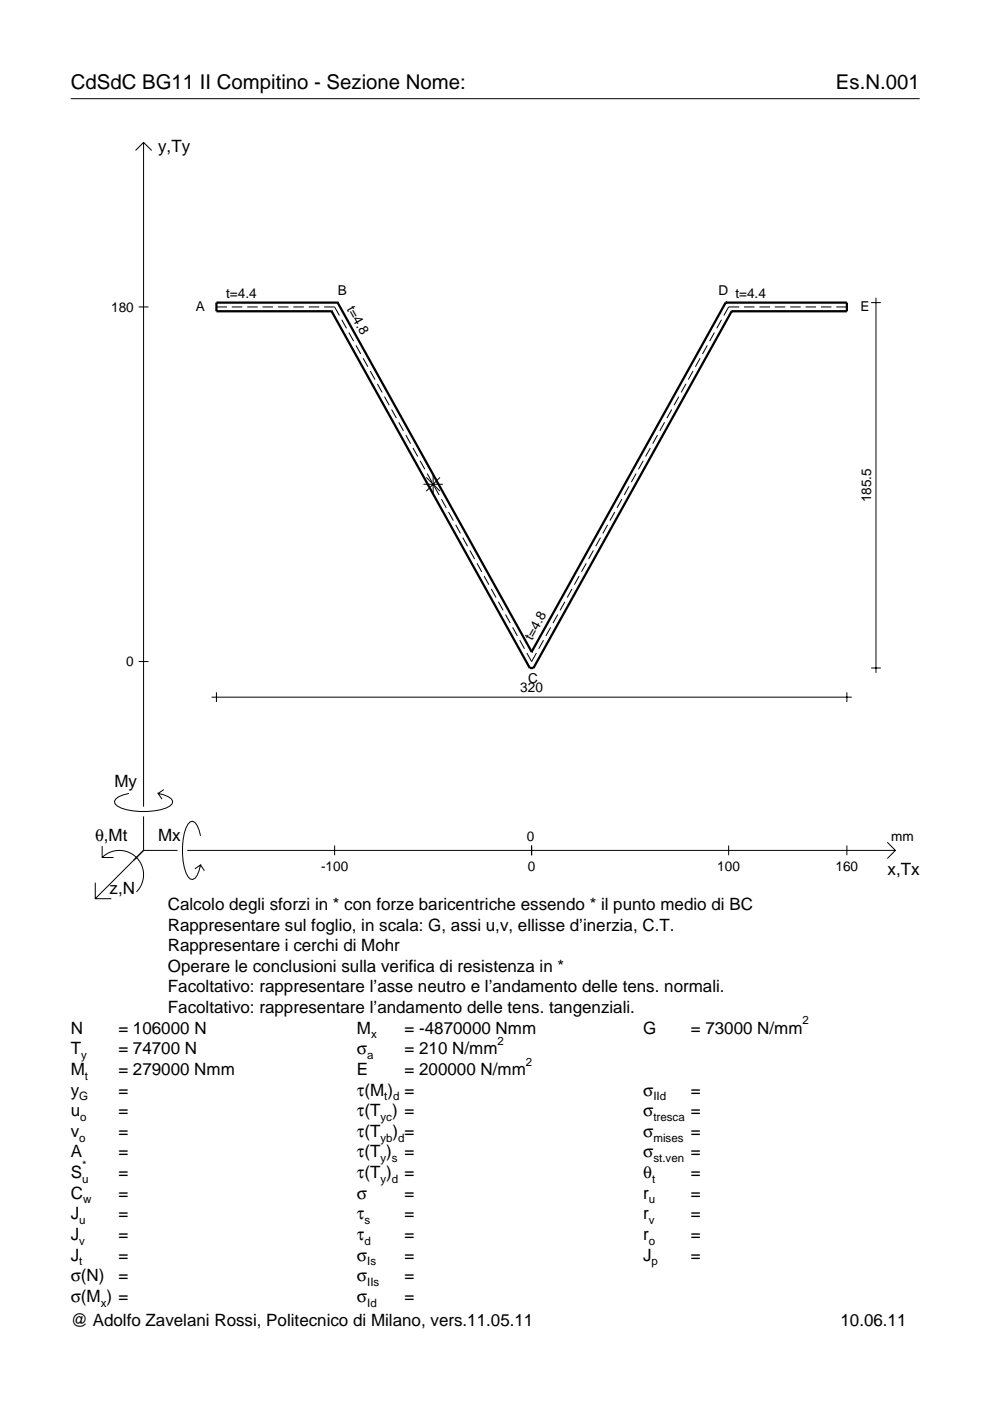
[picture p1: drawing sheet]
<svg xmlns="http://www.w3.org/2000/svg" width="210mm" height="297mm" viewBox="0 0 210 297" stroke-linecap="round" stroke-linejoin="round" font-family="sans-serif">
<g fill="none" stroke="#000" stroke-width=".21">
<path d="M15 20.9h180M28.7 31.9l1.7-1.7 1.8 1.7M30.4 30.2v140.8M29.4 65.1h2.1M45.9 65.1h2.2M49.1 65.1h2.3M52.4 65.1h2.2M55.7 65.1h2.2M58.9 65.1h2.3M62.2 65.1h2.2M65.5 65.1h2.2M68.7 65.1h2.2l1.1 1.8"/>
<path d="M72.5 67.8l1 1.8M74 70.5l1 1.8M75.5 73.2l1 1.9M77 76l1 1.8M78.5 78.7l1 1.8M146.9 78.7l-1 1.8M148.4 76l-1 1.8M150 73.2l-1.1 1.9M151.5 70.5l-1 1.8M153 67.8l-1 1.8M156.7 65.1h-2.2l-1 1.8M157.8 65.1h2.2"/>
<path d="M161 65.1h2.2M164.3 65.1h2.2M167.5 65.1h2.3M170.8 65.1h2.2M174.1 65.1h2.2M177.3 65.1h2.3M184.7 64.2h2.1M185.7 63.1v79.6M80 81.4l1 1.8M81.5 84.1l1 1.8M83 86.8l1 1.8M84.5 89.5l1 1.9"/>
<path d="M86 92.3l1.1 1.8M87.6 95l1 1.8M89.1 97.7l1 1.8M136.4 97.7l-1 1.8M137.9 95l-1 1.8M139.4 92.3l-1 1.8M140.9 89.5l-1 1.9M142.4 86.8l-1 1.8M143.9 84.1l-1 1.8M145.4 81.4l-1 1.8M89.8 102.7h4.1M90.4 101.2l2.9 2.9"/>
<path d="M90.6 100.4l1 1.8M91.8 100.6v4.1M92.1 103.1l1 1.8M93.3 101.2l-2.9 2.9M93.6 105.8l1 1.9M95.1 108.6l1 1.8M96.6 111.3l1 1.8M98.1 114l1 1.8M99.6 116.7l1 1.8M101.1 119.4l1 1.8M124.3 119.4l-1 1.8M125.8 116.7l-1 1.8"/>
<path d="M127.3 114l-1 1.8M128.8 111.3l-1 1.8M130.3 108.6l-1 1.8M131.8 105.8l-1 1.9M133.4 103.1l-1.1 1.8M134.9 100.4l-1 1.8M102.6 122.1l1.1 1.9M104.2 124.9l1 1.8M105.7 127.6l1 1.8M107.2 130.3l1 1.8M108.7 133l1 1.8M110.2 135.7l1 1.9"/>
<path d="M111.7 138.5l1 1.8 1-1.8M115.2 135.7l-1 1.9M116.7 133l-1 1.8M118.3 130.3l-1.1 1.8M119.8 127.6l-1 1.8M121.3 124.9l-1 1.8M122.8 122.1l-1 1.9M29.4 140.3h2.1M44.9 147.8h135.7M45.9 146.8v2M179.6 146.8v2M184.7 141.6h2.1"/>
<path d="M21.7 179.4v2.4h2.4M27.3 168.2a3.6 3.6 0 0 0-3 1.7l.1 .5a5.6 5.6 0 0 0 3.8 1.5 13.4 13.4 0 0 0 7.8-1l.5-.5 .1-.5a3.6 3.6 0 0 0-3.1-1.7l.8 1.2M30.4 173.1v7.2M34.7 167.4l-1.2 .8M42.5 177.2a3.6 3.6 0 0 0-1.7-3.1l-.5 .2a5.7 5.7 0 0 0-1.5 3.7 13.3 13.3 0 0 0 1 7.9l.5 .5 .5 .1a3.6 3.6 0 0 0 1.7-3.1l-1.2 .8M70.9 179.3v2M112.7 179.3v2M154.5 179.3v2M179.6 179.3v2M188.1 178.6l1.7 1.7-1.7 1.7M20.2 187.2v3.3h3.4M21.7 181.8a5.1 5.1 0 0 1 7.2 0 5.1 5.1 0 0 1 0 7.3"/>
<path d="M30.4 180.3l-10.2 10.2M30.4 180.3h7.2M39.7 180.3h150.1M42.5 183.4l.8 1.2"/>
</g>
<path d="M70.3 66h.1M70.3 66l42 75.6h.8l42-75.6M71.6 64.2h.1M71.6 64.2h-25.7v1.8h24.4M71.6 64.2l41.1 74M153.9 64.2h.1M153.9 64.2h25.7v1.8h-24.5M153.9 64.2l-41.2 74M155.1 66h.1M112.7 138.2h.1" fill="none" stroke="#000" stroke-width=".48"/>
<g font-size="4.3">
<text x="15" y="18.9">CdSdC BG11 II Compitino - Sezione Nome:</text>
<text x="177.2" y="18.9">Es.N.001</text>
</g>
<g font-size="3.6">
<text x="33.5" y="32.3">y,Ty</text>
<text x="24.3" y="166.9">My</text>
<text x="20.1" y="178.2">θ,Mt</text>
<text x="33.5" y="178.2">Mx</text>
<text x="188.2" y="185.5">x,Tx</text>
<text x="23.2" y="189.6">z,N</text>
<text x="35.6" y="192.9">Calcolo degli sforzi in * con forze baricentriche essendo * il punto medio di BC</text>
<text x="35.6" y="197.3">Rappresentare sul foglio, in scala: G, assi u,v, ellisse d’inerzia, C.T.</text>
<text x="35.6" y="201.7">Rappresentare i cerchi di Mohr</text>
<text x="35.6" y="206">Operare le conclusioni sulla verifica di resistenza in *</text>
<text x="35.6" y="210.4">Facoltativo: rappresentare l’asse neutro e l’andamento delle tens. normali.</text>
<text x="35.6" y="214.8">Facoltativo: rappresentare l’andamento delle tens. tangenziali.</text>
<text x="15" y="219.2">N</text>
<text x="25.1" y="219.2">= 106000 N</text>
<text x="75.7" y="219.2">M</text>
<text x="85.8" y="219.2">= -4870000 Nmm</text>
<text x="136.4" y="219.2">G</text>
<text x="146.5" y="219.2">= 73000 N/mm</text>
<text x="15" y="227.9">M</text>
<text x="15" y="223.5">T</text>
<text x="25.1" y="223.5">= 74700 N</text>
<text x="25.1" y="227.9">= 279000 Nmm</text>
<text x="75.7" y="223.5">σ</text>
<text x="75.7" y="227.9">E</text>
<text x="85.8" y="223.5">= 210 N/mm</text>
<text x="85.8" y="227.9">= 200000 N/mm</text>
<text x="15" y="232.3">y</text>
<text x="25.1" y="232.3">=</text>
<text x="75.7" y="232.3">τ(M ) =</text>
<text x="136.4" y="232.3">σ</text>
<text x="146.5" y="232.3">=</text>
<text x="15" y="236.7">u</text>
<text x="25.1" y="236.7">=</text>
<text x="75.7" y="236.7">τ(T ) =</text>
<text x="136.4" y="236.7">σ</text>
<text x="146.5" y="236.7">=</text>
<text x="15" y="241">v</text>
<text x="15" y="245.4">A</text>
<text x="25.1" y="241">=</text>
<text x="25.1" y="245.4">=</text>
<text x="75.7" y="245.4">τ(T )</text>
<text x="75.7" y="241">τ(T</text>
<text x="83.3" y="241">) =</text>
<text x="85.8" y="245.4">=</text>
<text x="136.4" y="241">σ</text>
<text x="136.4" y="245.4">σ</text>
<text x="146.5" y="241">=</text>
<text x="146.5" y="245.4">=</text>
<text x="15" y="249.8">S</text>
<text x="25.1" y="249.8">=</text>
<text x="75.7" y="249.8">τ(T )</text>
<text x="85.8" y="249.8">=</text>
<text x="136.4" y="249.8">θ</text>
<text x="146.5" y="249.8">=</text>
<text x="15" y="254.2">C</text>
<text x="25.1" y="254.2">=</text>
<text x="75.7" y="254.2">σ</text>
<text x="85.8" y="254.2">=</text>
<text x="136.4" y="254.2">r</text>
<text x="146.5" y="254.2">=</text>
<text x="15" y="258.5">J</text>
<text x="15" y="262.9">J</text>
<text x="25.1" y="258.5">=</text>
<text x="25.1" y="262.9">=</text>
<text x="75.7" y="258.5">τ</text>
<text x="75.7" y="262.9">τ</text>
<text x="85.8" y="258.5">=</text>
<text x="85.8" y="262.9">=</text>
<text x="136.4" y="258.5">r</text>
<text x="136.4" y="262.9">r</text>
<text x="146.5" y="258.5">=</text>
<text x="146.5" y="262.9">=</text>
<text x="15" y="267.3">J</text>
<text x="25.1" y="267.3">=</text>
<text x="75.7" y="267.3">σ</text>
<text x="85.8" y="267.3">=</text>
<text x="136.4" y="267.3">J</text>
<text x="146.5" y="267.3">=</text>
<text x="15" y="271.7">σ(N)</text>
<text x="25.1" y="271.7">=</text>
<text x="75.7" y="271.7">σ</text>
<text x="85.8" y="271.7">=</text>
<text x="15" y="281.2">@ Adolfo Zavelani Rossi, Politecnico di Milano, vers.11.05.11</text>
<text x="15" y="276">σ(M ) =</text>
<text x="75.7" y="276">σ</text>
<text x="85.8" y="276">=</text>
<text x="178.2" y="281.2">10.06.11</text>
</g>
<g font-size="2.9">
<text x="41.5" y="66">A</text>
<text x="47.9" y="63.1">t=4.4</text>
<text x="71.6" y="62.5">B</text>
<text x="73.5" y="65.5" transform="rotate(61 73.5 65.5)">t=4.8</text>
<text x="152.3" y="62.5">D t=4.4</text>
<text x="182.4" y="66">E</text>
<text x="23.6" y="66.1">180</text>
<text x="184.7" y="106.5" transform="rotate(-90 184.7 106.5)">185.5</text>
<text x="112.8" y="135.9" transform="rotate(-61 112.8 135.9)">t=4.8</text>
<text x="26.8" y="141.3">0</text>
<text x="110.3" y="146.8">320</text>
<text x="112" y="144.9">C</text>
<text x="111.7" y="178.2">0</text>
<text x="189" y="178.2">mm</text>
<text x="68.1" y="184.7">-100</text>
<text x="111.9" y="184.7">0</text>
<text x="152.1" y="184.7">100</text>
<text x="177.2" y="184.7">160</text>
</g>
<g font-size="2.4">
<text x="78.7" y="220.2">x</text>
<text x="105.5" y="221.5">2</text>
<text x="170.2" y="217.2">2</text>
<text x="17.2" y="224.5">y</text>
<text x="77.9" y="224.5">a</text>
<text x="111.5" y="225.9">2</text>
<text x="16.8" y="233.3">G</text>
<text x="18" y="228.9">t</text>
<text x="81.5" y="233.3">t d</text>
<text x="138.5" y="233.3">IId</text>
<text x="17" y="237.7">o</text>
<text x="80.7" y="237.7">yc</text>
<text x="138.5" y="237.7">tresca</text>
<text x="16.8" y="242">o</text>
<text x="80.7" y="242">yb d</text>
<text x="138.5" y="242">mises</text>
<text x="17.4" y="250.8">u</text>
<text x="17.4" y="247.8">*</text>
<text x="80.7" y="246.4">y s</text>
<text x="80.7" y="250.8">y d</text>
<text x="138.2" y="250.8">t</text>
<text x="138.5" y="246.4">st.ven</text>
<text x="17.6" y="255.2">w</text>
<text x="137.6" y="255.2">u</text>
<text x="16.8" y="259.5">u</text>
<text x="16.8" y="263.9">v</text>
<text x="77.3" y="259.5">s</text>
<text x="77.3" y="263.9">d</text>
<text x="137.6" y="259.5">v</text>
<text x="137.6" y="263.9">o</text>
<text x="16.8" y="268.3">t</text>
<text x="77.9" y="268.3">Is</text>
<text x="138.2" y="268.3">p</text>
<text x="77.9" y="272.7">IIs</text>
<text x="21.4" y="277">x</text>
<text x="77.9" y="277">Id</text>
</g>
</svg>
